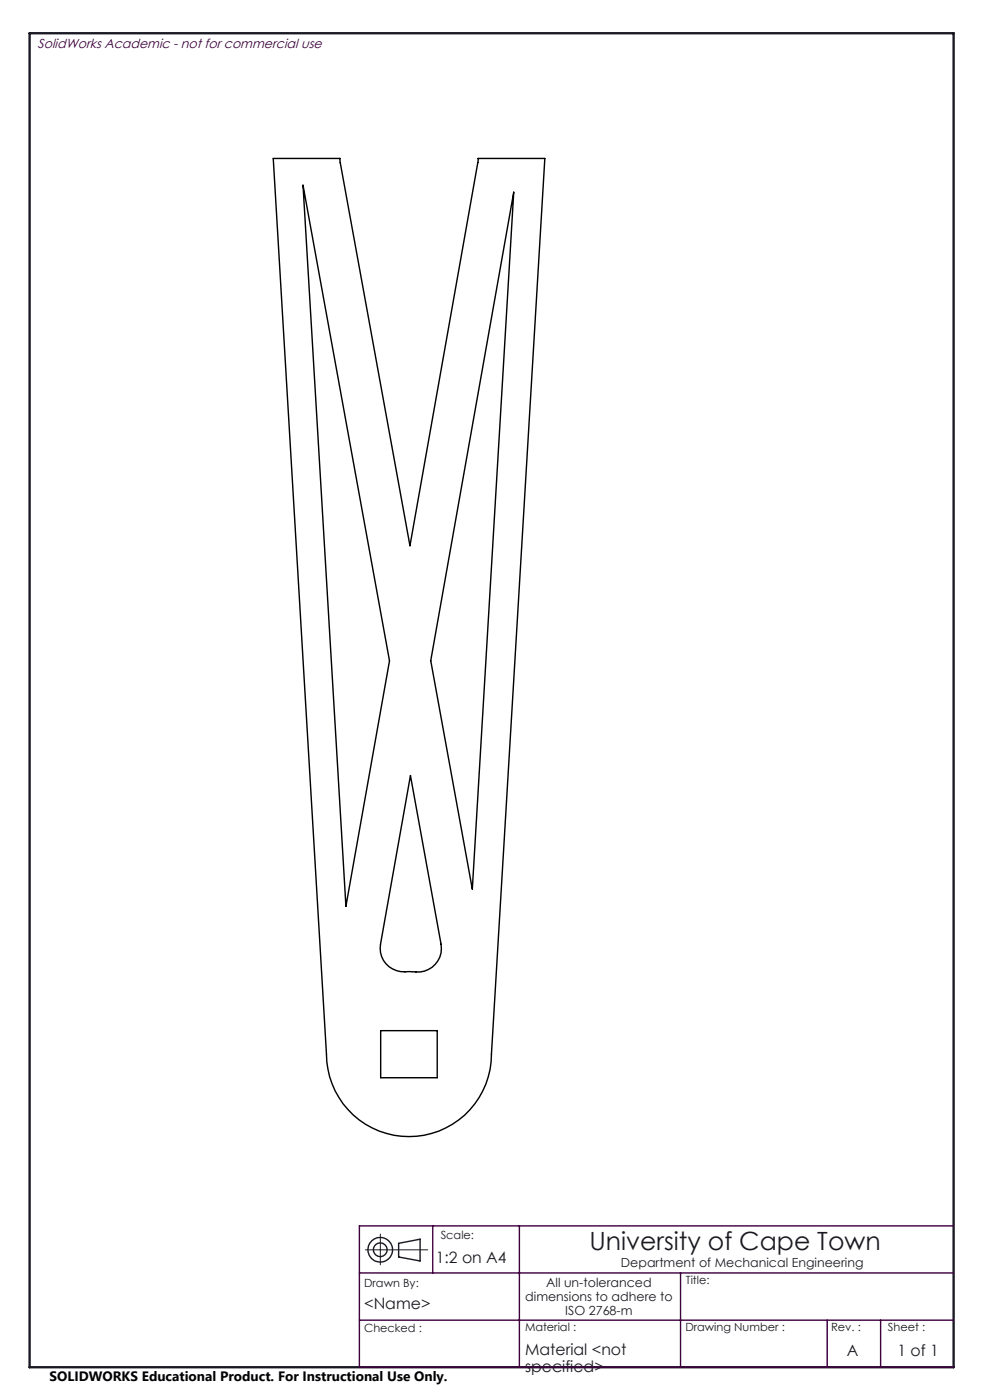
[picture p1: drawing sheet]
<svg xmlns="http://www.w3.org/2000/svg" width="210mm" height="297mm" viewBox="0 0 210 297" stroke-linecap="round" stroke-linejoin="round" font-family="sans-serif">
<g fill="none" stroke="#191924" stroke-width=".3">
<path d="M84.6 263.8l4.5-.9v4.6l-4.5-.8z"/>
<circle cx="80.7" cy="265.1" r="2.61"/>
<circle cx="80.7" cy="265.1" r="1.45"/>
</g>
<path d="M77.5 265.1h13.2M80.7 261.8v6.5" fill="none" stroke="#191924" stroke-width=".21"/>
<path d="M6.3 7.1h196v283h-196z" fill="none" stroke="#191924" stroke-width=".5"/>
<path d="M76.2 270h126.1M91.8 260.1v9.9M110.2 260.1v30M144.4 270v20.1M202.3 260.1h-126.1v30h126.1M76.2 280.1h126.1M175.5 280.1v10M186.8 280.1v10" fill="none" stroke="#400040" stroke-width=".3"/>
<path d="M58 33.6h14.1v.8l14.9 81.4 14.4-82.2h14.2l-11.4 190a17.5 17.5 0 0 1-17.5 17.5 17.5 17.5 0 0 1-17.4-17.5zM64.3 39.3l18.3 100.9-9.2 52.1zM109 40.8l-8.8 147.8-8.8-48.4zM87.1 164.5l6.5 35.8a5.1 5.1 0 0 1-6.3 5.9 10.1 10.1 0 0 1-4-.6 4.9 4.9 0 0 1-2.6-5.3zM80.8 218.6h11.9v10h-11.9z" fill="none" stroke="#000" stroke-width=".3"/>
<text font-size="5.3" fill="#191924" x="125" y="265.2">University of Cape Town</text>
<g font-size="3.3" fill="#191924">
<text x="92.5" y="267.9">1:2 on A4</text>
<text x="77.2" y="277.7">&lt;Name&gt;</text>
<text x="111.4" y="287.5">Material &lt;not</text>
<text x="179.6" y="287.7">A</text>
<text x="190.4" y="287.7">1 of 1</text>
<text x="111.4" y="291">specified&gt;</text>
</g>
<text font-size="2.9" x="10.5" y="292.9">SOLIDWORKS Educational Product. For Instructional Use Only.</text>
<text font-size="2.8" fill="#400040" x="8" y="10.1">SolidWorks Academic - not for commercial use</text>
<g font-size="2.7" fill="#191924">
<text x="131.7" y="268.7">Department of Mechanical Engineering</text>
<text x="111.4" y="275.9">dimensions to adhere to</text>
<text x="115.9" y="272.9">All un-toleranced</text>
<text x="119.9" y="278.9">ISO 2768-m</text>
</g>
<g font-size="2.4" fill="#191924">
<text x="93.5" y="262.9">Scale:</text>
<text x="77.2" y="272.9">Drawn By:</text>
<text x="145.5" y="272.3">Title:</text>
<text x="77.2" y="282.6">Checked :</text>
<text x="111.4" y="282.3">Material :</text>
<text x="145.4" y="282.3">Drawing Number :</text>
<text x="176.3" y="282.5">Rev. :</text>
<text x="188.3" y="282.3">Sheet :</text>
</g>
</svg>
